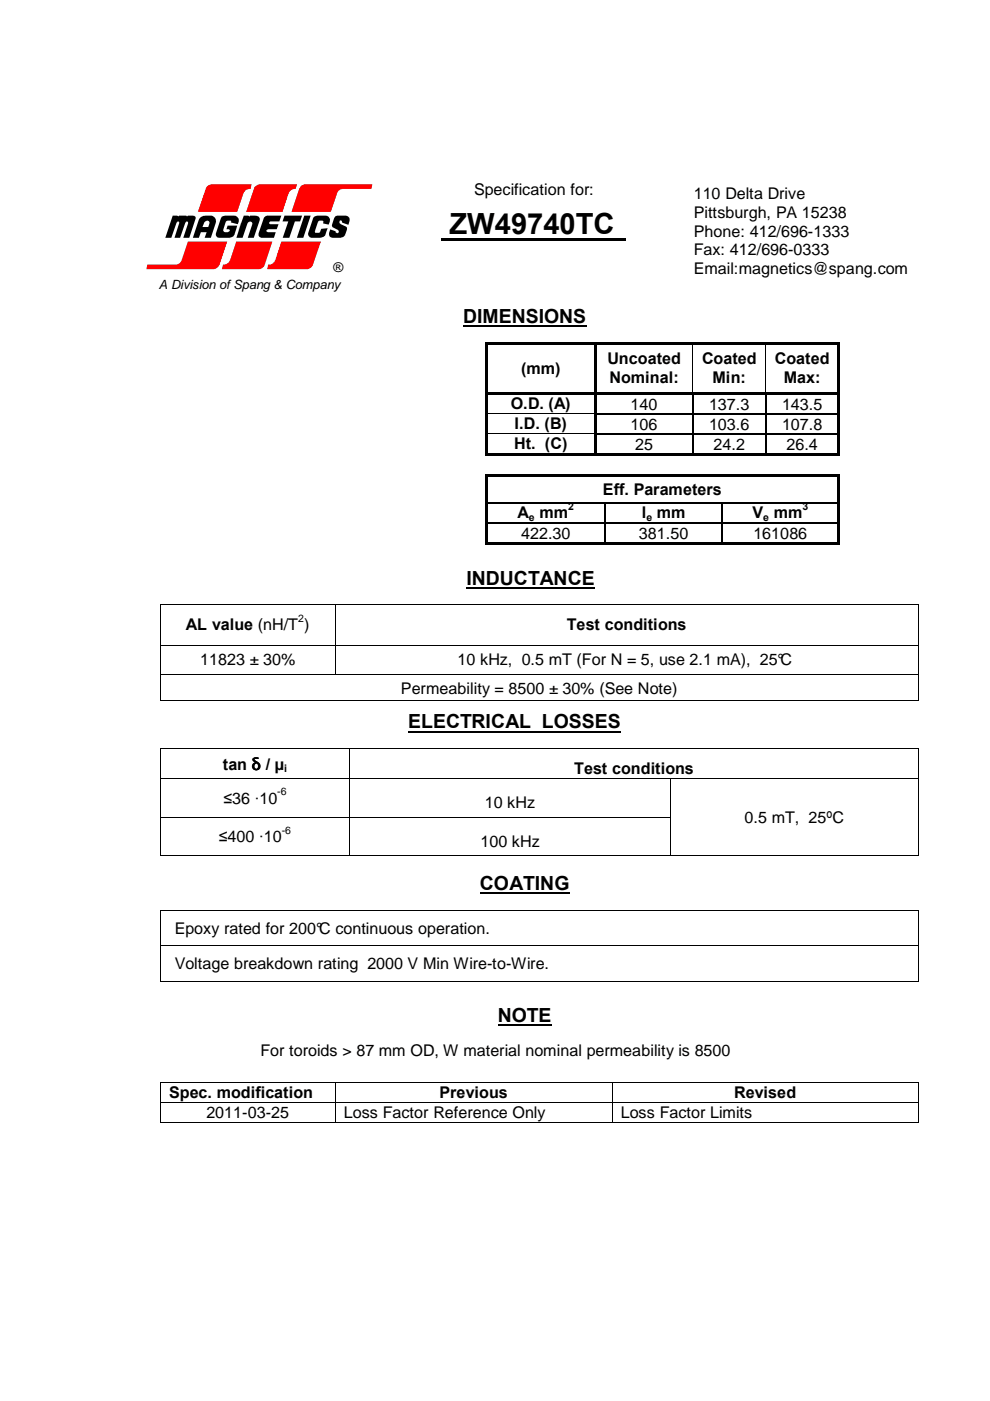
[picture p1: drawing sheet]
<svg xmlns="http://www.w3.org/2000/svg" width="210mm" height="297mm" viewBox="0 0 210 297" stroke-linecap="round" stroke-linejoin="round" font-family="sans-serif">
<path d="M93.6 50.4h39.2v.6h-39.2z" fill="#000"/>
<g fill="#f00">
<path d="M31.2 56.1h6.2a1.32 1.32 0 0 0 1.1-1l1.3-3.9h8.4l-1.7 5-.4 .5-.7 .4h-14.4z" fill-rule="evenodd"/>
<path d="M59.6 51.2h8.4l-1.7 5-.3 .5-.7 .4h-8.7l.3-1a1.35 1.35 0 0 0 1.5-1z" fill-rule="evenodd"/>
<path d="M50.1 51.2h7.6l-1.7 5.2-.5 .5-.5 .2h-8l.3-1a1.43 1.43 0 0 0 1.5-1z" fill-rule="evenodd"/>
<path d="M64 39.3l.6-.2h14.4l-.3 .9h-6a1.46 1.46 0 0 0-1.2 1l-1.4 3.9h-8.3l1.7-4.9z" fill-rule="evenodd"/>
<path d="M44 39.5l.7-.4h8.6l-.2 .9a1.47 1.47 0 0 0-1.5 1l-1.3 3.9h-8.3l1.6-4.9z" fill-rule="evenodd"/>
<path d="M54 39.7l1-.6h7.9l-.2 .9a1.57 1.57 0 0 0-1.5 1l-1.3 3.9h-7.7z" fill-rule="evenodd"/>
</g>
<g fill="#000">
<path d="M36.6 45.7l1.1 .1 .1 .2 .3-.3h1.4l.1 .3 .3-.3h1a.51 .51 0 0 1 .5 .7l-1.3 4h-1.2l1-3.3a.31 .31 0 0 0-.4-.1 .31 .31 0 0 0-.2 .2l-1.1 3.2h-1.2l1-3a.29 .29 0 0 0-.2-.5 .29 .29 0 0 0-.4 .3l-1.1 3.2h-1.2z" fill-rule="evenodd"/>
<path d="M42.5 46.1l.6-.3 1.7-.1a1.2 1.2 0 0 1 .9 1.6l-1 3.1h-1.3l.4-1.2h-1.2l-.4 1.2h-1.3l1.3-3.8zM43.3 47.2a.56 .56 0 0 1 .7-.4 .56 .56 0 0 1 .4 .6l-.2 .7h-1.3z" fill-rule="evenodd"/>
<path d="M47.1 45.9l.7-.2h1.9a1.04 1.04 0 0 1 .9 1.2l-.2 .6-1.5-.3 .1-.3-.1-.1-.9 .1-.7 2 .4 .3h.6a.34 .34 0 0 0 .4-.2 .34 .34 0 0 0-.2-.4h-.5l.3-.8h2l-.6 1.8a1.17 1.17 0 0 1-1.1 .8h-2.1a.74 .74 0 0 1-.7-1l1-3.1z" fill-rule="evenodd"/>
<path d="M51.7 45.7h.9l.3 .3 .2-.3h1a.82 .82 0 0 1 .9 1.1l-1.2 3.6h-1.3l1-2.8a.52 .52 0 0 0-.4-.6 .52 .52 0 0 0-.6 .4l-1.1 3h-1.3z" fill-rule="evenodd"/>
<path d="M56 46.1l.7-.4h2.9l-.4 1.2h-1.8a.3 .3 0 0 0-.3 .3 .3 .3 0 0 0 .2 .3h1.8l-.4 1.1h-1.8a.33 .33 0 0 0-.4 .3 .33 .33 0 0 0 .3 .3h1.7l-.4 1.2h-2.7a.76 .76 0 0 1-.5-1z" fill-rule="evenodd"/>
<path d="M60.3 45.7h3.8l-.5 1.2h-1.1l-1.2 3.5h-1.4l1.2-3.5h-1.2z" fill-rule="evenodd"/>
<path d="M64.5 45.7h1.4l-1.6 4.7h-1.4z" fill-rule="evenodd"/>
<path d="M66.5 46.1l.8-.4h1.7a.98 .98 0 0 1 .9 1.2l-.2 .7-1.2-.2 .1-.4-.2-.2-.9 .1-.7 2.1 .1 .4h.7l.2-.1 .3-.8 1.4-.1-.5 1.3a1.16 1.16 0 0 1-1.2 .7h-1.8a.84 .84 0 0 1-.6-1z" fill-rule="evenodd"/>
<path d="M71 46l.5-.3h1.8a.9 .9 0 0 1 .8 1.2l-.2 .8-1.3-.5a.36 .36 0 0 0-.2-.4 .36 .36 0 0 0-.4 .1v.3l.2 .3 1.3 .7 .1 .4-.4 1-.4 .6-.6 .2h-1.7a.79 .79 0 0 1-.7-1.1l.2-.7 1.1 .5a.37 .37 0 0 0 .3 .3 .37 .37 0 0 0 .4-.2l-.2-.5-1-.5-.2-.4z" fill-rule="evenodd"/>
</g>
<path d="M98.2 69.1h26.1M98.9 124.6h27.2M101.8 189.4h18.9M105.5 217.3h11.4" fill="none" stroke="#000" stroke-width=".38"/>
<g fill="#000">
<path d="M102.8 72.6h.5v.5h-.5zM103.3 72.6h22.6v.5h-22.6zM125.9 73.1h.5zM125.9 72.6h.5v.5h-.5zM126.4 72.6h20.5v.5h-20.5zM146.9 72.6h.5v.5h-.5zM147.4 72.6h14.9v.5h-14.9zM162.3 72.6h.5v.5h-.5zM162.8 72.6h14.7v.5h-14.7zM177.5 72.6h.6v.5h-.6zM102.8 73.1h.5v10.1h-.5zM102.8 83.2h.5v.5h-.5z"/>
<path d="M102.8 83.7h.5v4h-.5zM102.8 87.7h.5v.2h-.5zM102.8 87.9h.5v4h-.5zM102.8 91.9h.5v.3h-.5zM102.8 92.2h.5v3.9h-.5zM102.8 96.1h.5v.5h-.5zM103.3 83.2h22.6v.5h-22.6zM103.3 96.1h22.6v.5h-22.6zM125.9 73.1h.5v10.1h-.5zM125.9 83.2h.5v.5h-.5zM125.9 83.7h.5v4h-.5zM125.9 87.7h.5v.2h-.5z"/>
<path d="M125.9 87.9h.5v4h-.5zM125.9 91.9h.5v.3h-.5zM125.9 92.2h.5v3.9h-.5zM125.9 96.1h.5v.5h-.5zM126.4 83.2h20.4v.5h-20.4zM126.4 96.1h20.4v.5h-20.4zM146.8 83.7h.2zM146.8 83.2h.5v.5h-.5zM146.8 87.7h.2v.2h-.2zM146.8 91.9h.2v.3h-.2zM146.8 96.1h.5v.5h-.5zM147 83.2h.5v.5h-.5z"/>
<path d="M147.3 96.1h14.9v.5h-14.9zM147.5 83.2h14.7v.5h-14.7zM162.2 83.7h.3zM162.2 83.2h.5v.5h-.5zM162.2 87.7h.3v.2h-.3zM162.2 91.9h.3v.3h-.3zM162.2 96.1h.5v.5h-.5zM162.5 83.2h.5v.5h-.5zM162.7 96.1h14.8v.5h-14.8zM163 83.2h14.5v.5h-14.5zM177.5 73.1h.6v10.1h-.6zM177.5 83.2h.6v.5h-.6z"/>
<path d="M177.5 83.7h.6v4h-.6zM177.5 87.7h.6v.2h-.6zM177.5 87.9h.6v4h-.6zM177.5 91.9h.6v.3h-.6zM177.5 92.2h.6v3.9h-.6zM177.5 96.1h.6v.5h-.6zM102.8 100.5h.5v.6h-.5zM102.8 100.5h.5v.5h-.5zM102.8 101.1h.5v5.4h-.5zM102.8 106.5h.5v.3h-.5zM102.8 106.8h.5v3.9h-.5zM102.8 110.7h.5v.3h-.5z"/>
<path d="M102.8 111h.5v3.9h-.5zM102.8 114.9h.5v.5h-.5zM103.3 100.5h74.2v.5h-74.2zM103.3 114.9h24.9v.5h-24.9zM128.2 106.5h.3v.3h-.3zM128.2 110.7h.3v.3h-.3zM128.2 114.9h.5v.5h-.5zM128.7 114.9h24.3v.5h-24.3zM153 106.5h.2v.3h-.2zM153 110.7h.2v.3h-.2zM153 114.9h.5v.5h-.5zM153.5 114.9h24v.5h-24z"/>
<path d="M177.5 100.5h.6v.6h-.6zM177.5 100.5h.6v.5h-.6zM177.5 101.1h.6v5.4h-.6zM177.5 106.5h.6v.3h-.6zM177.5 106.8h.6v3.9h-.6zM177.5 110.7h.6v.3h-.6zM177.5 111h.6v3.9h-.6zM177.5 114.9h.6v.5h-.6zM33.9 128.1h.2v.2h-.2zM33.9 136.7h.2v.2h-.2zM71 128.1h.2v.2h-.2zM71 136.7h.2v.2h-.2z"/>
<path d="M194.6 128.1h.2v.2h-.2zM194.6 136.7h.2v.2h-.2zM33.9 142.9h.2v.1h-.2zM33.9 148.5h.2v.1h-.2zM33.9 158.6l.2 .1zM71 142.9h.2v.1h-.2zM74.1 158.6l.2 .1zM194.6 142.9h.2v.1h-.2zM194.6 148.5h.2v.1h-.2zM194.6 158.6l.2 .1zM33.9 165.1h.2v.1h-.2zM33.9 173.2h.2v.2h-.2z"/>
<path d="M74.1 165.1h.2v.1h-.2zM74.1 173.2h.2v.2h-.2zM142.1 165.1h.1v.1h-.1zM142.1 173.2h.1v.2h-.1zM194.6 165.1h.2v.1h-.2zM194.6 173.2h.2v.2h-.2zM33.9 181.3h.2v.2h-.2zM33.9 192.9h.2v.2h-.2zM74.1 181.3h.2v.2h-.2zM142.1 181.3h.1v.2h-.1zM194.6 181.3h.2v.2h-.2zM194.6 192.9h.2v.2h-.2z"/>
<path d="M33.9 200.4h.2v.2h-.2zM33.9 208l.2 .2zM194.6 200.4h.2v.2h-.2zM194.6 208l.2 .2zM33.9 229.5h.2v.2h-.2zM33.9 233.6h.2v.2h-.2zM33.9 238h.2v.2h-.2zM71 229.5h.2v.2h-.2zM71 233.6h.2v.2h-.2zM71 238h.2v.2h-.2zM129.7 229.5h.2v.2h-.2zM129.7 233.6h.2v.2h-.2z"/>
<path d="M129.7 238h.2v.2h-.2zM194.6 229.5h.2v.2h-.2zM194.6 233.6h.2v.2h-.2zM194.6 238h.2v.2h-.2z"/>
</g>
<g fill="none" stroke="#000" stroke-width=".21">
<path d="M146.9 73.1v10.1M162.3 73.1v10.1M103.3 87.7h22.6M103.3 91.9h22.6M34 128.3v8.4M34 136.9v6M34.1 128.2h36.9M34.1 136.8h36.9M71.1 128.3v8.4M71.1 136.9v6M71.2 128.2h123.4M71.2 136.8h123.4"/>
<path d="M194.7 128.3v8.4M194.7 136.9v6M34 143v5.5M34 158.7v6.4M34.1 143h36.9M34.1 148.5h160.5M34.1 158.6h40M71.2 143h123.4M74.2 158.7v6.4M74.3 158.6h120.3M194.7 143v5.5M194.7 158.7v6.4"/>
<path d="M34 165.2v8M34 173.4v7.9M34.1 165.1h40M34.1 173.3h40M74.2 165.2v8M74.2 173.4v7.9M74.3 165.1h67.8M74.3 173.3h67.8M142.2 165.2v8M142.2 173.4v7.9M142.2 165.1h52.4M194.7 165.2v8"/>
<path d="M194.7 173.4v7.9M34 193.1v7.3M34.1 181.4h40M34.1 193h160.5M74.3 181.4h67.8M142.2 181.4h52.4M194.7 193.1v7.3M34 200.6v7.4M34.1 200.5h160.5M34.1 208.1h160.5M194.7 200.6v7.4M34 229.7v3.9"/>
<path d="M34 233.8v4.2M34.1 229.6h36.9M34.1 233.7h36.9M34.1 238.1h36.9M71.1 229.7v3.9M71.1 233.8v4.2M71.2 229.6h58.5M71.2 233.7h58.5M71.2 238.1h58.5M129.8 229.7v3.9M129.8 233.8v4.2M129.9 229.6h64.7"/>
<path d="M129.9 233.7h64.7M129.9 238.1h64.7M194.7 229.7v3.9M194.7 233.8v4.2"/>
</g>
<g fill="none" stroke="#000" stroke-width=".25">
<path d="M126.4 87.8h20.4M126.4 92h20.4M146.9 83.7v4M146.9 87.9v4M146.9 92.2v3.9M147 87.8h15.2M147 92h15.2M162.3 83.7v4M162.3 87.9v4M162.3 92.2v3.9M162.5 87.8h15M162.5 92h15"/>
<path d="M103.3 106.6h24.9M103.3 110.9h24.9M128.4 106.8v3.9M128.4 111v3.9M128.5 106.6h24.5M128.5 110.9h24.5M153.1 106.8v3.9M153.1 111v3.9M153.2 106.6h24.3M153.2 110.9h24.3"/>
</g>
<path d="M86.5 155.1h45.2" fill="none" stroke="#000" stroke-width=".42"/>
<text font-size="6.2" x="95.3" y="49.7">ZW49740TC</text>
<g font-size="4.1">
<text x="98.2" y="68.4">DIMENSIONS</text>
<text x="98.9" y="124">INDUCTANCE</text>
<text x="86.5" y="154.4">ELECTRICAL LOSSES</text>
<text x="101.8" y="188.8">COATING</text>
<text x="105.5" y="216.7">NOTE</text>
</g>
<g font-size="3.4">
<text x="100.5" y="41.4">Specification for:</text>
<text x="147.1" y="46.3">Pittsburgh, PA 15238</text>
<text x="147.1" y="42.3">110 Delta Drive</text>
<text x="147.1" y="50.1">Phone: 412/696-1333</text>
<text x="147.1" y="54.1">Fax: 412/696-0333</text>
<text x="147.1" y="58.1">Email:magnetics@spang.com</text>
<text x="128.8" y="77.2">Uncoated</text>
<text x="148.8" y="77.2">Coated</text>
<text x="164.3" y="77.2">Coated</text>
<text x="110.5" y="79.2">(mm)</text>
<text x="129.2" y="81.2">Nominal:</text>
<text x="151.1" y="81.2">Min:</text>
<text x="166.2" y="81.2">Max:</text>
<text x="108.3" y="86.8">O.D. (A)</text>
<text x="133.7" y="86.9">140</text>
<text x="150.4" y="86.9">137.3</text>
<text x="165.8" y="86.9">143.5</text>
<text x="109" y="95.2">Ht. (C)</text>
<text x="109.1" y="91">I.D. (B)</text>
<text x="133.7" y="91.1">106</text>
<text x="134.7" y="95.3">25</text>
<text x="150.4" y="91.1">103.6</text>
<text x="151.3" y="95.3">24.2</text>
<text x="165.8" y="91.1">107.8</text>
<text x="166.7" y="95.3">26.4</text>
<text x="127.8" y="104.9">Eff. Parameters</text>
<text x="109.7" y="109.8">A mm</text>
<text x="136.1" y="109.8">l mm</text>
<text x="159.6" y="109.8">V mm</text>
<text x="110.5" y="114.2">422.30</text>
<text x="135.5" y="114.2">381.50</text>
<text x="159.8" y="114.2">161086</text>
<text x="39.4" y="133.6">AL value (nH/T )</text>
<text x="120.2" y="133.6">Test conditions</text>
<text x="42.5" y="141.1">11823 ± 30%</text>
<text x="97" y="141.1">10 kHz, 0.5 mT (For N = 5, use 2.1 mA), 25°C</text>
<text x="85" y="147.2">Permeability = 8500 ± 30% (See Note)</text>
<text x="47.2" y="163.2">tan δ / µ</text>
<text x="121.8" y="164">Test conditions</text>
<text x="47.4" y="170.4">≤36 ·10</text>
<text x="102.8" y="171.4">10 kHz</text>
<text x="46.4" y="178.5">≤400 ·10</text>
<text x="101.9" y="179.5">100 kHz</text>
<text x="157.9" y="174.4">0.5 mT, 25ºC</text>
<text x="37" y="198">Epoxy rated for 200°C continuous operation.</text>
<text x="37" y="205.5">Voltage breakdown rating 2000 V Min Wire-to-Wire.</text>
<text x="55.2" y="224">For toroids &gt; 87 mm OD, W material nominal permeability is 8500</text>
<text x="35.9" y="232.7">Spec. modification</text>
<text x="93.2" y="232.7">Previous</text>
<text x="155.7" y="232.7">Revised</text>
<text x="43.8" y="237">2011-03-25</text>
<text x="72.9" y="237">Loss Factor Reference Only</text>
<text x="131.6" y="237">Loss Factor Limits</text>
</g>
<text font-size="2.8" x="70.7" y="57.6">®</text>
<text font-size="2.7" x="33.7" y="61.3">A Division of Spang &amp; Company</text>
<g font-size="2.2">
<text x="112.1" y="110.4">e</text>
<text x="120.5" y="108.1">2</text>
<text x="137.1" y="110.4">e</text>
<text x="161.8" y="110.4">e</text>
<text x="170.1" y="108.1">3</text>
<text x="63.2" y="131.8">2</text>
<text x="60.3" y="163.7">i</text>
<text x="58.8" y="168.7">-6</text>
<text x="59.7" y="176.8">-6</text>
</g>
</svg>
